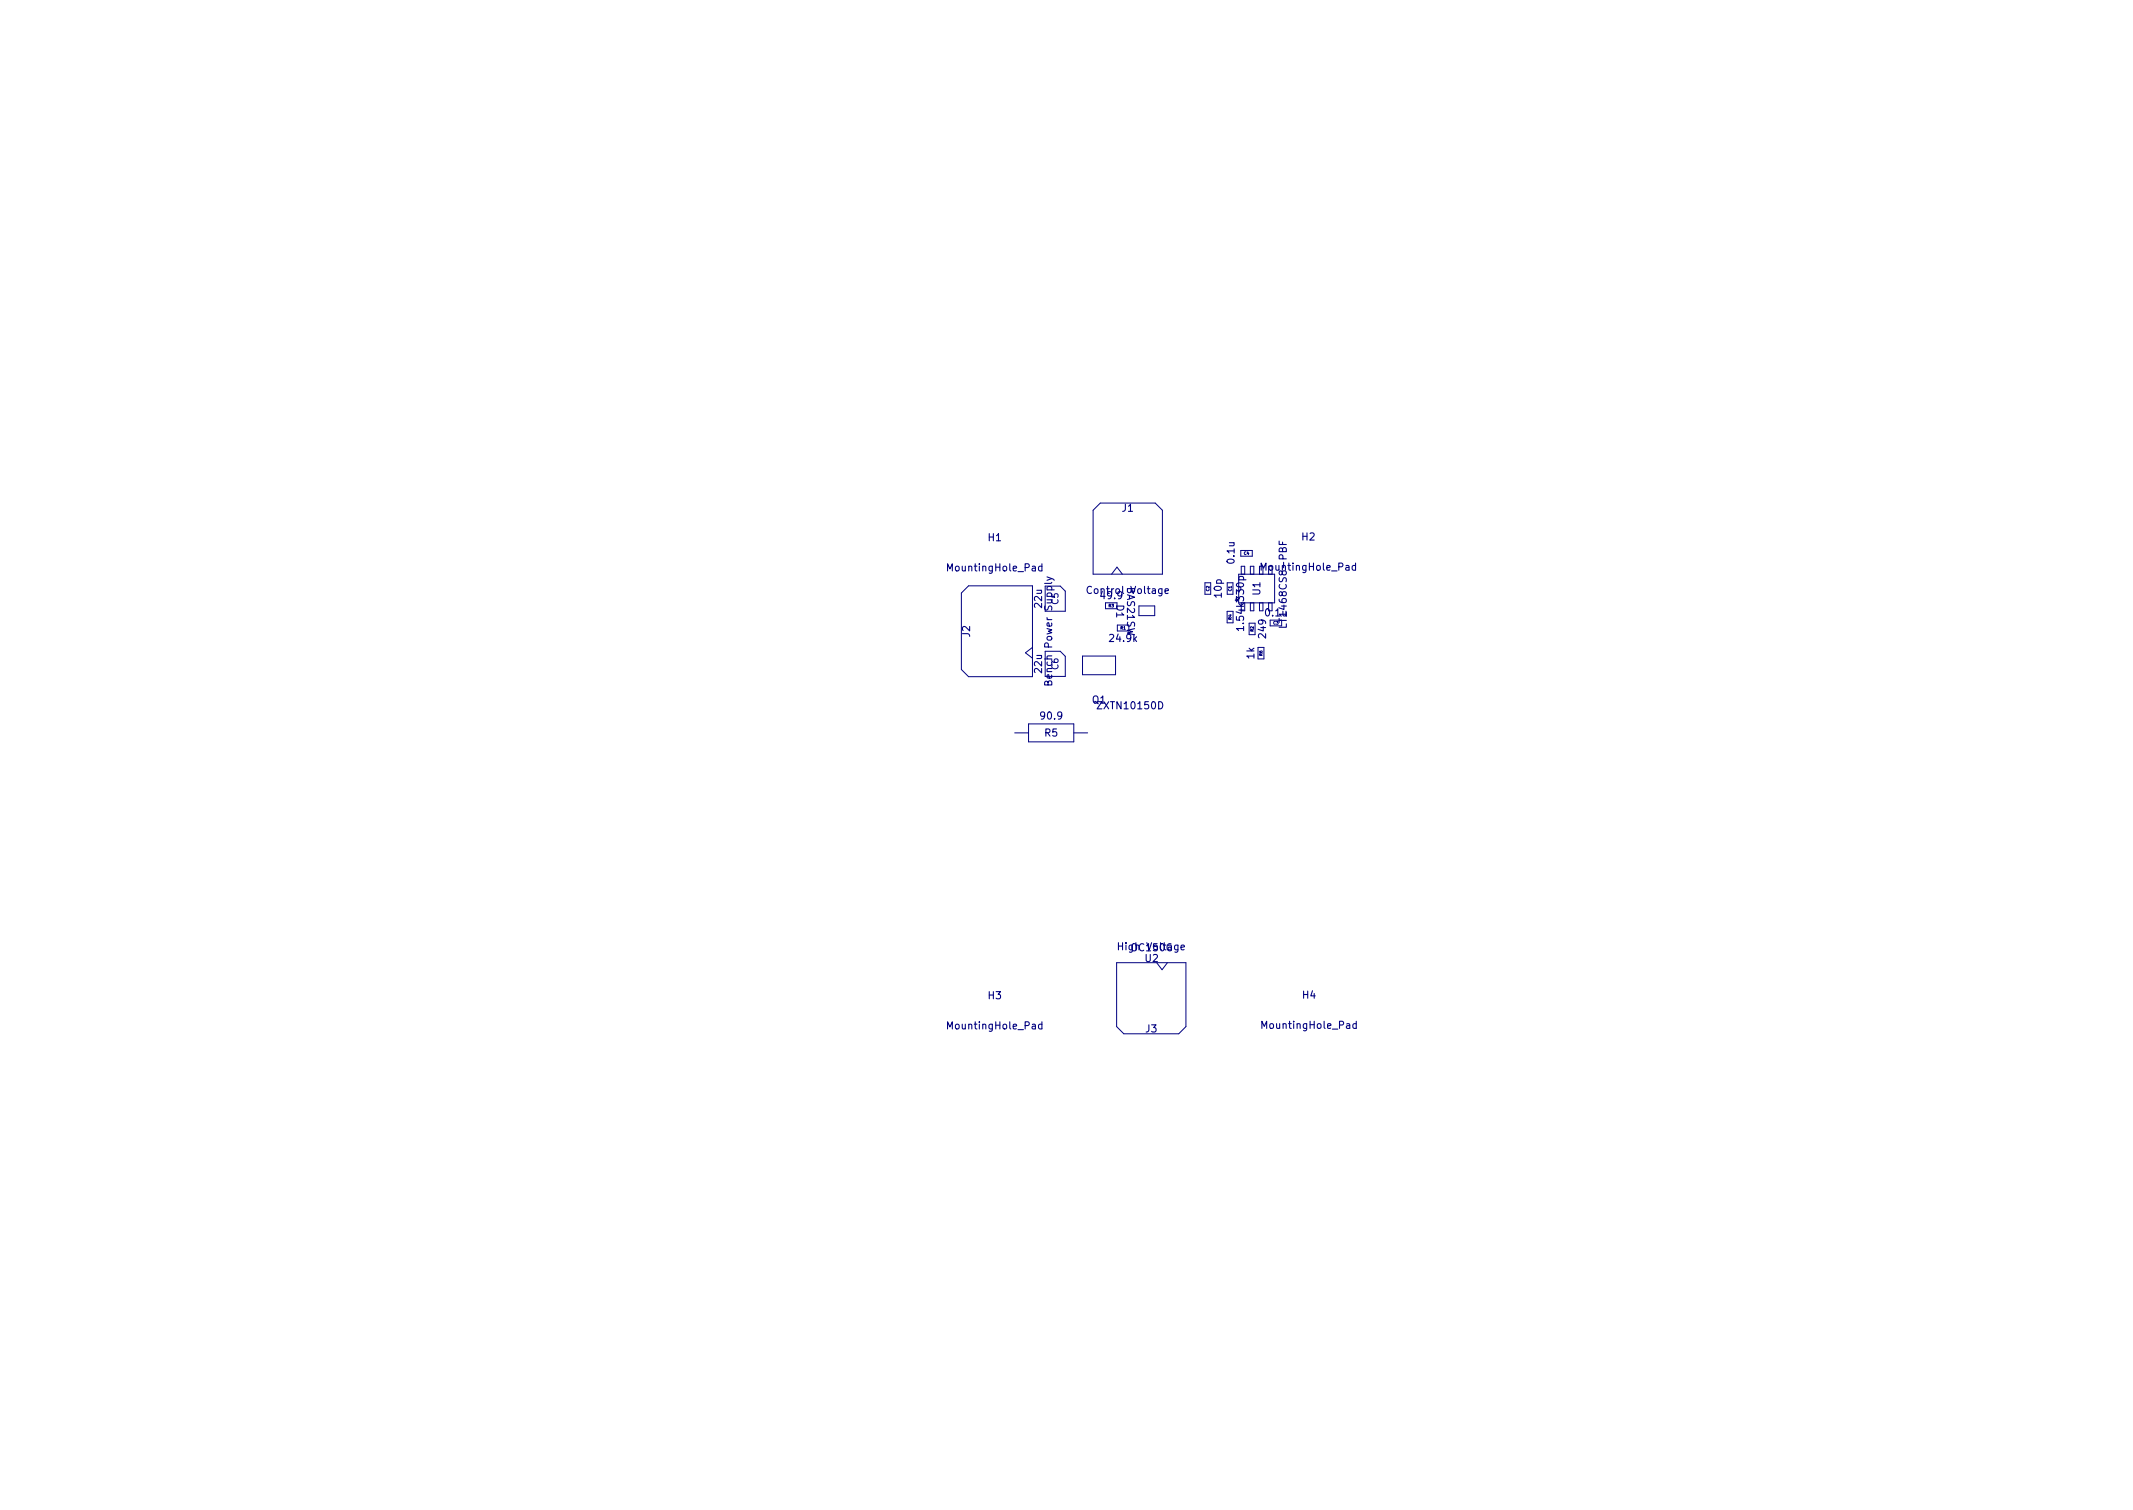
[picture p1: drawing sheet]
<svg xmlns="http://www.w3.org/2000/svg" width="297mm" height="210mm" viewBox="0 0 297 210" stroke-linecap="round" stroke-linejoin="round" font-family="sans-serif">
<g fill="none" stroke="#000080" stroke-width=".15">
<path d="M145.1 78.9l-.3-.1-.2 .2 .1 .5h.4M145.1 78.5v1M178.1 75.3v.5h1M178.6 76.5l.2-.3 .2 .1 .1 .1v.4h-1l.1-.5h.2l.2 .1v.4M178.6 75.5v.3M188.8 78.8l-.3-.1-.2 .2 .1 .5h.4M188.8 78.4v1M147.9 99.6l-.2 .1h-.2l-.2-.1 .1-.4 .3-.1 .1 .1a.66 .66 0 0 1-.2 .9h-.2M158 88.9l.3 .4M158.3 88.7l-.4 .3M161.4 97.7a.51 .51 0 0 1 .5 .5 .51 .51 0 0 1-.5 .5zM172.6 80.7l-.1-.3 .2-.1 .4 .1v.3"/>
<path d="M164 131.6v.8l-.2 .2-.2-.1M164 131.6h-.2l-.2 .2 .1 .4h.3M164.5 131.9l.4-.1v-.2h-.3l-.1 .1v.5h.4M145.1 142.7l-.3-.1-.2 .2 .1 .4h.4M145.1 142.3v1M188.9 142.6l-.3-.1-.2 .2 .1 .5h.4M188.9 142.2v1"/>
</g>
<g fill="none" stroke="#000080" stroke-width=".14">
<path d="M152.2 71l1-1h7.7l1 1v8.9h-9.7zM154.8 79.9l.8-.9 .7 .9M172.5 80h5v3.9h-5zM172.8 76.6h1.6v.8h-1.6zM172.9 80v-1.2h.4v1.2M174.1 80v-1.2h.5v1.2M133.9 82.6l1-1h8.9v12.6h-8.9l-1-1zM143.8 90.1l-1 .8 1 .7M145.5 81.6h2.1l.7 .7v2.8h-2.8zM145.5 90.7h2.1l.7 .7v2.8h-2.8zM150.8 91.4h4.5v2.6h-4.5zM153.9 83.9v.9h1.7"/>
<path d="M157.2 87h-1.6v.9h1.6M158.6 84.4h2.2v1.3h-2.2zM167.8 81.1h.8v1.6h-.8zM170.9 85.1h.8v1.6h-.8zM170.9 81.1h.8v1.6h-.8M174 86.8h.8v1.6h-.8M174.6 83.9v1.1h-.5M175.2 90.1h.8v1.6h-.8M175.4 83.9v1.1h.5v-1.1M176.7 83.9v1.1M176.9 87.1h1.6M177.1 83.9v1.1"/>
<path d="M141.3 102h1.9M143.2 100.8h6.3v2.5h-6.3zM149.5 102h2M155.5 134h9.7v8.9l-1 1h-7.7l-1-1zM161.1 134l.7 1 .8-1"/>
</g>
<g font-size="1.4" fill="#000080">
<text x="156.1" y="71.6">J1</text>
<text x="137.5" y="75.7">H1</text>
<text x="181.1" y="75.6">H2</text>
<text x="131.6" y="79.9">MountingHole_Pad</text>
<text x="151.1" y="83">Control</text>
<text x="153" y="83.7">49.9</text>
<text x="156.6" y="81.6" transform="rotate(90 156.6 81.6)">BAS21SW</text>
<text x="157.5" y="83">Voltage</text>
<text x="170.4" y="83.4" transform="rotate(-90 170.4 83.4)">10p</text>
<text x="172.2" y="78.7" transform="rotate(-90 172.2 78.7)">0.1u</text>
<text x="175.3" y="79.8">MountingHole_Pad</text>
<text x="175.8" y="83" transform="rotate(-90 175.8 83)">U1</text>
<text x="135.4" y="88.8" transform="rotate(-90 135.4 88.8)">J2</text>
<text x="145.4" y="84.8" transform="rotate(-90 145.4 84.8)">22u</text>
<text x="146.8" y="84.9" transform="rotate(-90 146.8 84.9)">Supply</text>
<text x="154.3" y="89.7">24.9k</text>
<text x="155.2" y="84.1" transform="rotate(90 155.2 84.1)">D1</text>
<text x="173.5" y="88.1" transform="rotate(-90 173.5 88.1)">1.54k *330p</text>
<text x="176" y="86.1">0.1u</text>
<text x="176.6" y="89.1" transform="rotate(-90 176.6 89.1)">249</text>
<text x="179.5" y="87.7" transform="rotate(-90 179.5 87.7)">LT1468CS8-PBF</text>
<text x="145.4" y="93.9" transform="rotate(-90 145.4 93.9)">22u</text>
<text x="146.8" y="95.7" transform="rotate(-90 146.8 95.7)">Bench</text>
<text x="146.8" y="90.3" transform="rotate(-90 146.8 90.3)">Power</text>
<text x="175" y="91.9" transform="rotate(-90 175 91.9)">1k</text>
<text x="144.6" y="100.5">90.9</text>
<text x="152" y="98.3">Q1</text>
<text x="152.6" y="99.1">ZXTN10150D</text>
<text x="145.3" y="102.9">R5</text>
<text x="155.4" y="132.6">High</text>
<text x="157.3" y="132.8">OC150G</text>
<text x="159.3" y="134.3">U2</text>
<text x="131.6" y="143.6">MountingHole_Pad</text>
<text x="137.5" y="139.4">H3</text>
<text x="175.4" y="143.6">MountingHole_Pad</text>
<text x="181.2" y="139.4">H4</text>
<text x="159.4" y="144.1">J3</text>
</g>
<g font-size="1.2" fill="#000080">
<text x="147.7" y="84.3" transform="rotate(-90 147.7 84.3)">C5</text>
<text x="147.7" y="93.4" transform="rotate(-90 147.7 93.4)">C6</text>
</g>
<g font-size=".6" fill="#000080">
<text x="173.2" y="77.4">C4</text>
<text x="168.5" y="82.4" transform="rotate(-90 168.5 82.4)">C2</text>
<text x="171.6" y="82.4" transform="rotate(-90 171.6 82.4)">C1</text>
<text x="154.3" y="84.7">R3</text>
<text x="156" y="87.8">R1</text>
<text x="171.6" y="86.3" transform="rotate(-90 171.6 86.3)">R4</text>
<text x="174.7" y="88" transform="rotate(-90 174.7 88)">R2</text>
<text x="177.3" y="87.1">C3</text>
<text x="175.9" y="91.4" transform="rotate(-90 175.9 91.4)">R6</text>
</g>
</svg>
